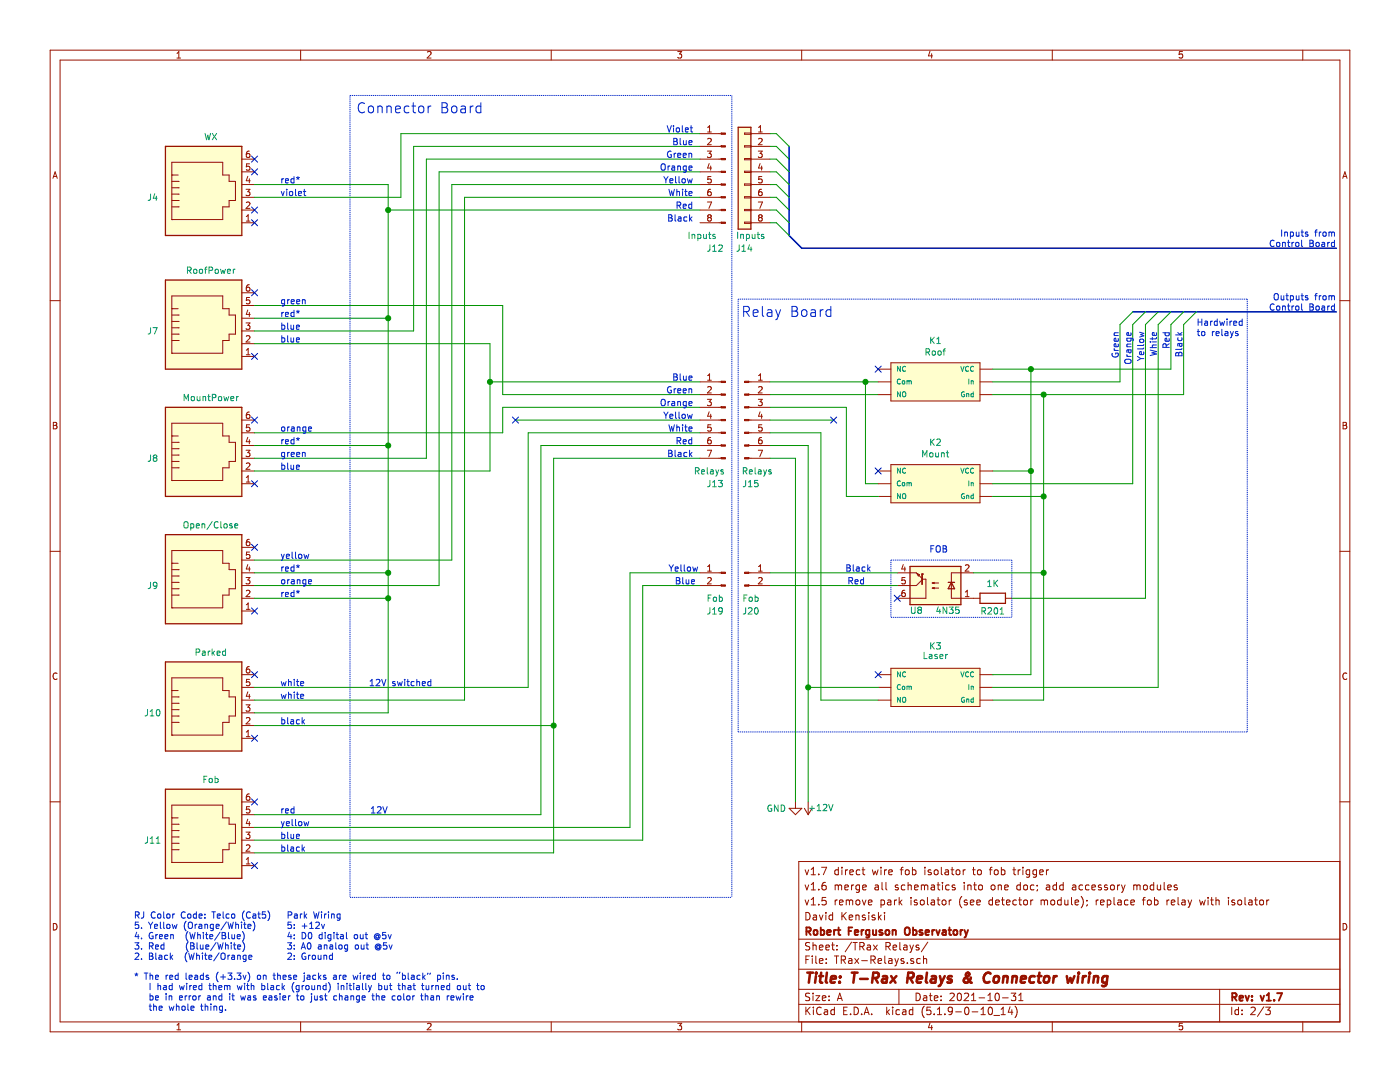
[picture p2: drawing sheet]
EESchema Schematic File Version 4
EELAYER 30 0
EELAYER END
$Descr A 11000 8500
encoding utf-8
Sheet 2 3
Title "T-Rax Relays & Connector wiring"
Date "2021-10-31"
Rev "v1.7"
Comp "Robert Ferguson Observatory"
Comment1 "David Kensiski"
Comment2 "v1.5 remove park isolator (see detector module); replace fob relay with isolator"
Comment3 "v1.6 merge all schematics into one doc; add accessory modules"
Comment4 "v1.7 direct wire fob isolator to fob trigger "
$EndDescr
Text Notes 5450 1050 2    50   ~ 0
Violet
Text Notes 5450 1750 2    50   ~ 0
Black
Text Notes 5450 1650 2    50   ~ 0
Red
Text Notes 5450 1550 2    50   ~ 0
White
Text Notes 5450 1450 2    50   ~ 0
Yellow
Text Notes 5450 1350 2    50   ~ 0
Orange
Text Notes 5450 1250 2    50   ~ 0
Green
Text Notes 5450 1150 2    50   ~ 0
Blue
Entry Wire Line
	9000 2550 9100 2450
Entry Wire Line
	9200 2450 9100 2550
Entry Wire Line
	9300 2450 9200 2550
Entry Wire Line
	9000 2450 8900 2550
Entry Wire Line
	8900 2450 8800 2550
Entry Wire Line
	9400 2450 9300 2550
Text Notes 9300 2600 3    50   ~ 0
Black
Text Notes 9200 2600 3    50   ~ 0
Red
Text Notes 9100 2600 3    50   ~ 0
White
Text Notes 9000 2600 3    50   ~ 0
Yellow
Text Notes 8900 2600 3    50   ~ 0
Orange
Text Notes 8800 2600 3    50   ~ 0
Green
$Comp
L Connector:6P6C J8
U 1 1
P 1600 3600
F 0 "J8" H 1200 3600 50  0000 C CNN
F 1 "MountPower" H 1657 4076 50  0000 C CNN
F 2 "" V 1600 3625 50  0001 C CNN
F 3 "~" V 1600 3625 50  0001 C CNN
	1    1600 3600
	1    0    0    -1  
$EndComp
$Comp
L Connector:6P6C J7
U 1 1
P 1600 2600
F 0 "J7" H 1200 2600 50  0000 C CNN
F 1 "RoofPower" H 1657 3076 50  0000 C CNN
F 2 "" V 1600 2625 50  0001 C CNN
F 3 "~" V 1600 2625 50  0001 C CNN
	1    1600 2600
	1    0    0    -1  
$EndComp
$Comp
L Connector:6P6C J9
U 1 1
P 1600 4600
F 0 "J9" H 1200 4600 50  0000 C CNN
F 1 "Open/Close" H 1657 5076 50  0000 C CNN
F 2 "" V 1600 4625 50  0001 C CNN
F 3 "~" V 1600 4625 50  0001 C CNN
	1    1600 4600
	1    0    0    -1  
$EndComp
$Comp
L Connector:6P6C J10
U 1 1
P 1600 5600
F 0 "J10" H 1200 5600 50  0000 C CNN
F 1 "Parked" H 1657 6076 50  0000 C CNN
F 2 "" V 1600 5625 50  0001 C CNN
F 3 "~" V 1600 5625 50  0001 C CNN
	1    1600 5600
	1    0    0    -1  
$EndComp
Text Notes 1050 7550 0    50   ~ 0
RJ Color Code: Telco (Cat5)\n5. Yellow (Orange/White)\n4. Green  (White/Blue)\n3. Red    (Blue/White)\n2. Black  (White/Orange
Wire Wire Line
	2000 1550 3150 1550
Wire Wire Line
	2000 2600 3250 2600
Wire Wire Line
	2000 3600 3350 3600
Wire Wire Line
	2000 4600 3450 4600
Wire Wire Line
	2000 4400 3550 4400
Text Notes 10500 2450 2    50   ~ 0
Outputs from\nControl Board
Text Notes 10500 1950 2    50   ~ 0
Inputs from\nControl Board
Wire Wire Line
	7800 2900 8100 2900
Wire Wire Line
	7800 3100 8200 3100
Wire Wire Line
	8100 2900 8100 3700
Wire Wire Line
	8100 5300 7800 5300
Connection ~ 8100 2900
Wire Wire Line
	8200 3100 8200 3900
Wire Wire Line
	8200 5500 7800 5500
Connection ~ 8200 3100
Wire Wire Line
	7800 3700 8100 3700
Connection ~ 8100 3700
Wire Wire Line
	7800 3900 8200 3900
Connection ~ 8200 3900
$Comp
L power:+12V #PWR0134
U 1 1
P 6350 6300
F 0 "#PWR0134" H 6350 6150 50  0001 C CNN
F 1 "+12V" H 6250 6350 50  0000 C CNN
F 2 "" H 6350 6300 50  0001 C CNN
F 3 "" H 6350 6300 50  0001 C CNN
	1    6350 6300
	-1   0    0    1   
$EndComp
$Comp
L power:GND #PWR0135
U 1 1
P 6250 6300
F 0 "#PWR0135" H 6250 6050 50  0001 C CNN
F 1 "GND" H 6100 6250 50  0000 C CNN
F 2 "" H 6250 6300 50  0001 C CNN
F 3 "" H 6250 6300 50  0001 C CNN
	1    6250 6300
	1    0    0    -1  
$EndComp
NoConn ~ 6900 2900
NoConn ~ 6900 3700
NoConn ~ 6900 5300
NoConn ~ 2000 1650
NoConn ~ 2000 1350
Wire Wire Line
	6900 3800 6800 3800
Wire Wire Line
	2000 5400 4150 5400
$Comp
L Connector:6P6C J11
U 1 1
P 1600 6600
F 0 "J11" H 1200 6600 50  0000 C CNN
F 1 "Fob" H 1657 7076 50  0000 C CNN
F 2 "" V 1600 6625 50  0001 C CNN
F 3 "~" V 1600 6625 50  0001 C CNN
	1    1600 6600
	1    0    0    -1  
$EndComp
Text Notes 3400 5400 2    50   ~ 0
12V switched
Wire Wire Line
	2000 2400 3950 2400
Wire Wire Line
	2000 3400 3950 3400
Wire Wire Line
	6800 3000 6900 3000
$Comp
L Connector:Conn_01x07_Male J15
U 1 1
P 5850 3300
F 0 "J15" H 5900 2800 50  0000 C CNN
F 1 "Relays" H 5950 2900 50  0000 C CNN
F 2 "" H 5850 3300 50  0001 C CNN
F 3 "~" H 5850 3300 50  0001 C CNN
	1    5850 3300
	1    0    0    -1  
$EndComp
$Comp
L Connector:Conn_01x07_Male J13
U 1 1
P 5700 3300
F 0 "J13" H 5850 2800 50  0000 R CNN
F 1 "Relays" H 5950 2900 50  0000 R CNN
F 2 "" H 5700 3300 50  0001 C CNN
F 3 "~" H 5700 3300 50  0001 C CNN
	1    5700 3300
	-1   0    0    -1  
$EndComp
Connection ~ 6800 3000
Wire Wire Line
	6050 3100 6900 3100
Wire Wire Line
	6800 3000 6800 3800
Wire Wire Line
	6650 3200 6650 3900
Wire Wire Line
	6050 3200 6650 3200
Wire Wire Line
	6650 3900 6900 3900
Wire Wire Line
	6050 3300 6550 3300
Wire Wire Line
	3950 3100 3950 2400
Wire Wire Line
	3950 3200 3950 3400
Wire Wire Line
	2000 3700 3850 3700
Wire Wire Line
	2000 2700 3850 2700
Wire Wire Line
	6050 3400 6450 3400
Wire Wire Line
	4150 3400 4150 5400
Wire Wire Line
	2000 6700 4350 6700
Wire Wire Line
	6050 3500 6350 3500
Wire Wire Line
	6050 3600 6250 3600
Wire Wire Line
	6250 3600 6250 6300
Wire Wire Line
	4350 3600 4350 5700
Connection ~ 4350 5700
Wire Wire Line
	4350 5700 4350 6700
Wire Wire Line
	2000 6400 4250 6400
Wire Wire Line
	4250 3500 4250 6400
Text Notes 3050 6400 2    50   ~ 0
12V\n
Wire Wire Line
	3850 2700 3850 3000
Connection ~ 3850 3000
Wire Wire Line
	3850 3000 3850 3700
Wire Notes Line
	5800 5750 5800 2350
Text Notes 6550 2500 2    79   ~ 0
Relay Board
$Comp
L Connector:Conn_01x08_Male J12
U 1 1
P 5700 1350
F 0 "J12" H 5850 750 50  0000 R CNN
F 1 "Inputs" H 6000 850 50  0000 R CNN
F 2 "" H 5700 1350 50  0001 C CNN
F 3 "~" H 5700 1350 50  0001 C CNN
	1    5700 1350
	-1   0    0    -1  
$EndComp
Wire Wire Line
	3550 1450 3550 4400
Wire Wire Line
	3450 1350 3450 4600
Wire Wire Line
	3350 1250 3350 3600
Wire Wire Line
	3250 1150 3250 2600
Wire Wire Line
	2000 1450 3050 1450
Wire Wire Line
	2000 2500 3050 2500
Connection ~ 3050 2500
Wire Wire Line
	3050 2500 3050 3500
Wire Wire Line
	2000 3500 3050 3500
Connection ~ 3050 3500
Wire Wire Line
	3050 3500 3050 4500
Wire Wire Line
	2000 4500 3050 4500
Connection ~ 3050 4500
Wire Wire Line
	3050 4500 3050 4700
Wire Wire Line
	2000 4700 3050 4700
Wire Notes Line
	2750 750  2750 7050
Wire Notes Line
	5750 750  5750 7050
Text Notes 3800 900  2    79   ~ 0
Connector Board
Entry Wire Line
	6200 1850 6100 1750
Entry Wire Line
	6200 1150 6100 1050
Entry Wire Line
	6200 1250 6100 1150
Entry Wire Line
	6200 1350 6100 1250
Entry Wire Line
	6200 1450 6100 1350
Entry Wire Line
	6200 1550 6100 1450
Entry Wire Line
	6200 1650 6100 1550
Entry Wire Line
	6200 1750 6100 1650
$Comp
L Connector_Generic:Conn_01x08 J14
U 1 1
P 5850 1350
F 0 "J14" H 5850 750 50  0000 C CNN
F 1 "Inputs" H 5800 850 50  0000 C CNN
F 2 "" H 5850 1350 50  0001 C CNN
F 3 "~" H 5850 1350 50  0001 C CNN
	1    5850 1350
	-1   0    0    -1  
$EndComp
Wire Wire Line
	6050 1050 6100 1050
Wire Wire Line
	6050 1150 6100 1150
Wire Wire Line
	6050 1250 6100 1250
Wire Wire Line
	6050 1350 6100 1350
Wire Wire Line
	6050 1450 6100 1450
Wire Wire Line
	6050 1550 6100 1550
Wire Wire Line
	6050 1650 6100 1650
Wire Wire Line
	6050 1750 6100 1750
Entry Bus Bus
	6200 1850 6300 1950
Wire Wire Line
	9300 2550 9300 3100
Wire Wire Line
	9200 2550 9200 2900
Wire Wire Line
	9100 2550 9100 5400
Wire Wire Line
	8800 2550 8800 3000
Wire Wire Line
	8900 2550 8900 3800
Text Notes 5450 3600 2    50   ~ 0
Black
Text Notes 5450 3500 2    50   ~ 0
Red
Text Notes 5450 3400 2    50   ~ 0
White
Text Notes 5450 3300 2    50   ~ 0
Yellow
Text Notes 5450 3200 2    50   ~ 0
Orange
Text Notes 5450 3100 2    50   ~ 0
Green
Text Notes 5450 3000 2    50   ~ 0
Blue
Text Notes 9400 2650 0    50   ~ 0
Hardwired\nto relays
Wire Wire Line
	7800 3000 8800 3000
Wire Wire Line
	7800 3800 8900 3800
Wire Wire Line
	7800 5400 9100 5400
Wire Wire Line
	8100 2900 9200 2900
Wire Wire Line
	8200 3100 9300 3100
Wire Wire Line
	6050 3000 6800 3000
Wire Notes Line
	9800 2350 9800 5750
Wire Notes Line
	5800 2350 9800 2350
Wire Notes Line
	5800 5750 9800 5750
NoConn ~ 2000 6300
NoConn ~ 2000 6800
NoConn ~ 2000 5800
NoConn ~ 2000 5300
NoConn ~ 2000 4800
NoConn ~ 2000 4300
NoConn ~ 2000 3800
NoConn ~ 2000 3300
NoConn ~ 2000 2800
NoConn ~ 2000 2300
NoConn ~ 2000 1750
NoConn ~ 2000 1250
Text Notes 2200 6700 0    50   ~ 0
black
Text Notes 2200 6600 0    50   ~ 0
blue
Text Notes 2200 6500 0    50   ~ 0
yellow
Text Notes 2200 6400 0    50   ~ 0
red
Text Notes 2200 4700 0    50   ~ 0
red*
Text Notes 2200 3500 0    50   ~ 0
red*
Text Notes 2200 2700 0    50   ~ 0
blue
Text Notes 2200 1550 0    50   ~ 0
violet
Text Notes 2200 5500 0    50   ~ 0
white
Text Notes 2200 5400 0    50   ~ 0
white
Text Notes 2200 4600 0    50   ~ 0
orange
Text Notes 2200 4500 0    50   ~ 0
red*
Text Notes 2200 4400 0    50   ~ 0
yellow
Text Notes 2200 3600 0    50   ~ 0
green
Text Notes 2200 3700 0    50   ~ 0
blue
Text Notes 2200 3400 0    50   ~ 0
orange
Text Notes 2200 2600 0    50   ~ 0
blue
Text Notes 2200 2500 0    50   ~ 0
red*
Text Notes 2200 2400 0    50   ~ 0
green
Text Notes 2200 1450 0    50   ~ 0
red*
Wire Wire Line
	6350 3500 6350 5400
Wire Wire Line
	6450 5500 6900 5500
Wire Wire Line
	6450 3400 6450 5500
Wire Wire Line
	6900 5400 6350 5400
Connection ~ 6350 5400
Wire Wire Line
	6350 5400 6350 6300
Text Notes 2200 5700 0    50   ~ 0
black
Text Notes 1050 7950 0    50   ~ 0
* The red leads (+3.3v) on these jacks are wired to “black” pins.\n   I had wired them with black (ground) initially but that turned out to\n   be in error and it was easier to just change the color than rewire\n   the whole thing.
Wire Bus Line
	6300 1950 10500 1950
Wire Wire Line
	4350 3600 5500 3600
Wire Wire Line
	4250 3500 5500 3500
Wire Wire Line
	4150 3400 5500 3400
Wire Wire Line
	4050 3300 5500 3300
Wire Wire Line
	3950 3200 5500 3200
Wire Wire Line
	3950 3100 5500 3100
Wire Wire Line
	3850 3000 5500 3000
Wire Wire Line
	3550 1450 5500 1450
Wire Wire Line
	3450 1350 5500 1350
Wire Wire Line
	3350 1250 5500 1250
Wire Wire Line
	3250 1150 5500 1150
Wire Wire Line
	3150 1050 5500 1050
Text Notes 2250 7550 0    50   ~ 0
Park Wiring\n5: +12v\n4: D0 digital out @5v\n3: A0 analog out @5v\n2: Ground
Wire Notes Line
	2750 750  5750 750 
Wire Notes Line
	2750 7050 5750 7050
Wire Wire Line
	2000 5500 3650 5500
Wire Wire Line
	2000 5700 4350 5700
$Comp
L Connector:6P6C J4
U 1 1
P 1600 1550
F 0 "J4" H 1200 1550 50  0000 C CNN
F 1 "WX" H 1657 2026 50  0000 C CNN
F 2 "" V 1600 1575 50  0001 C CNN
F 3 "~" V 1600 1575 50  0001 C CNN
	1    1600 1550
	1    0    0    -1  
$EndComp
Wire Wire Line
	3150 1550 3150 1050
Wire Wire Line
	3050 1450 3050 1650
Connection ~ 3050 1650
Wire Wire Line
	3050 1650 3050 2500
$Comp
L Device:R R201
U 1 1
P 7800 4700
F 0 "R201" V 7900 4700 50  0000 C CNN
F 1 "1K" V 7684 4700 50  0000 C CNN
F 2 "" V 7730 4700 50  0001 C CNN
F 3 "~" H 7800 4700 50  0001 C CNN
	1    7800 4700
	0    1    1    0   
$EndComp
$Comp
L Isolator:4N35 U8
U 1 1
P 7350 4600
F 0 "U8" H 7500 4800 50  0000 C CNN
F 1 "4N35" H 7250 4800 50  0000 C CNN
F 2 "Package_DIP:DIP-6_W7.62mm" H 7150 4400 50  0001 L CIN
F 3 "https://www.vishay.com/docs/81181/4n35.pdf" H 7350 4600 50  0001 L CNN
	1    7350 4600
	-1   0    0    1   
$EndComp
Wire Wire Line
	8100 3700 8100 5300
Wire Wire Line
	8200 3900 8200 4500
Wire Wire Line
	9000 2550 9000 4700
Connection ~ 8200 4500
Wire Wire Line
	8200 4500 8200 5500
NoConn ~ 7050 4700
$Comp
L relay_module:Relay_Module-myLib K1
U 1 1
P 7350 2950
F 0 "K1" H 7350 3225 50  0000 C CNN
F 1 "Roof" H 7350 3134 50  0000 C CNN
F 2 "" H 7350 2950 50  0001 C CNN
F 3 "" H 7350 2950 50  0001 C CNN
	1    7350 2950
	-1   0    0    -1  
$EndComp
$Comp
L relay_module:Relay_Module-myLib K2
U 1 1
P 7350 3750
F 0 "K2" H 7350 4025 50  0000 C CNN
F 1 "Mount" H 7350 3934 50  0000 C CNN
F 2 "" H 7350 3750 50  0001 C CNN
F 3 "" H 7350 3750 50  0001 C CNN
	1    7350 3750
	-1   0    0    -1  
$EndComp
$Comp
L relay_module:Relay_Module-myLib K3
U 1 1
P 7350 5350
F 0 "K3" H 7350 5625 50  0000 C CNN
F 1 "Laser" H 7350 5550 50  0000 C CNN
F 2 "" H 7350 5350 50  0001 C CNN
F 3 "" H 7350 5350 50  0001 C CNN
	1    7350 5350
	-1   0    0    -1  
$EndComp
Wire Wire Line
	7950 4700 9000 4700
Wire Wire Line
	8200 4500 7650 4500
Wire Notes Line
	7000 4850 7950 4850
Text Notes 7300 4350 0    50   ~ 0
FOB
Wire Notes Line
	7000 4400 7950 4400
Wire Notes Line
	7000 4400 7000 4850
Wire Notes Line
	7950 4400 7950 4850
Wire Wire Line
	3650 1550 5500 1550
Wire Wire Line
	3650 1550 3650 5500
Wire Wire Line
	3050 1650 5500 1650
Wire Wire Line
	3050 5600 3050 4700
Connection ~ 3050 4700
Wire Wire Line
	2000 5600 3050 5600
$Comp
L Connector:Conn_01x02_Male J19
U 1 1
P 5700 4500
F 0 "J19" H 5850 4200 50  0000 R CNN
F 1 "Fob" H 5850 4300 50  0000 R CNN
F 2 "" H 5700 4500 50  0001 C CNN
F 3 "~" H 5700 4500 50  0001 C CNN
	1    5700 4500
	-1   0    0    -1  
$EndComp
$Comp
L Connector:Conn_01x02_Male J20
U 1 1
P 5850 4500
F 0 "J20" H 5900 4200 50  0000 C CNN
F 1 "Fob" H 5900 4300 50  0000 C CNN
F 2 "" H 5850 4500 50  0001 C CNN
F 3 "~" H 5850 4500 50  0001 C CNN
	1    5850 4500
	1    0    0    -1  
$EndComp
Wire Wire Line
	6050 4500 7050 4500
Wire Wire Line
	6050 4600 7050 4600
NoConn ~ 6550 3300
Wire Wire Line
	4950 6500 4950 4500
Wire Wire Line
	4950 4500 5500 4500
Wire Wire Line
	5050 6600 5050 4600
Wire Wire Line
	5050 4600 5500 4600
Wire Wire Line
	2000 6600 5050 6600
Wire Wire Line
	2000 6500 4950 6500
NoConn ~ 4050 3300
Text Notes 6800 4600 2    50   ~ 0
Red
Text Notes 6850 4500 2    50   ~ 0
Black
Wire Bus Line
	8900 2450 10500 2450
Wire Bus Line
	6200 1150 6200 1850
Text Notes 5250 4500 0    50   ~ 0
Yellow
Text Notes 5300 4600 0    50   ~ 0
Blue
$EndSCHEMATC
